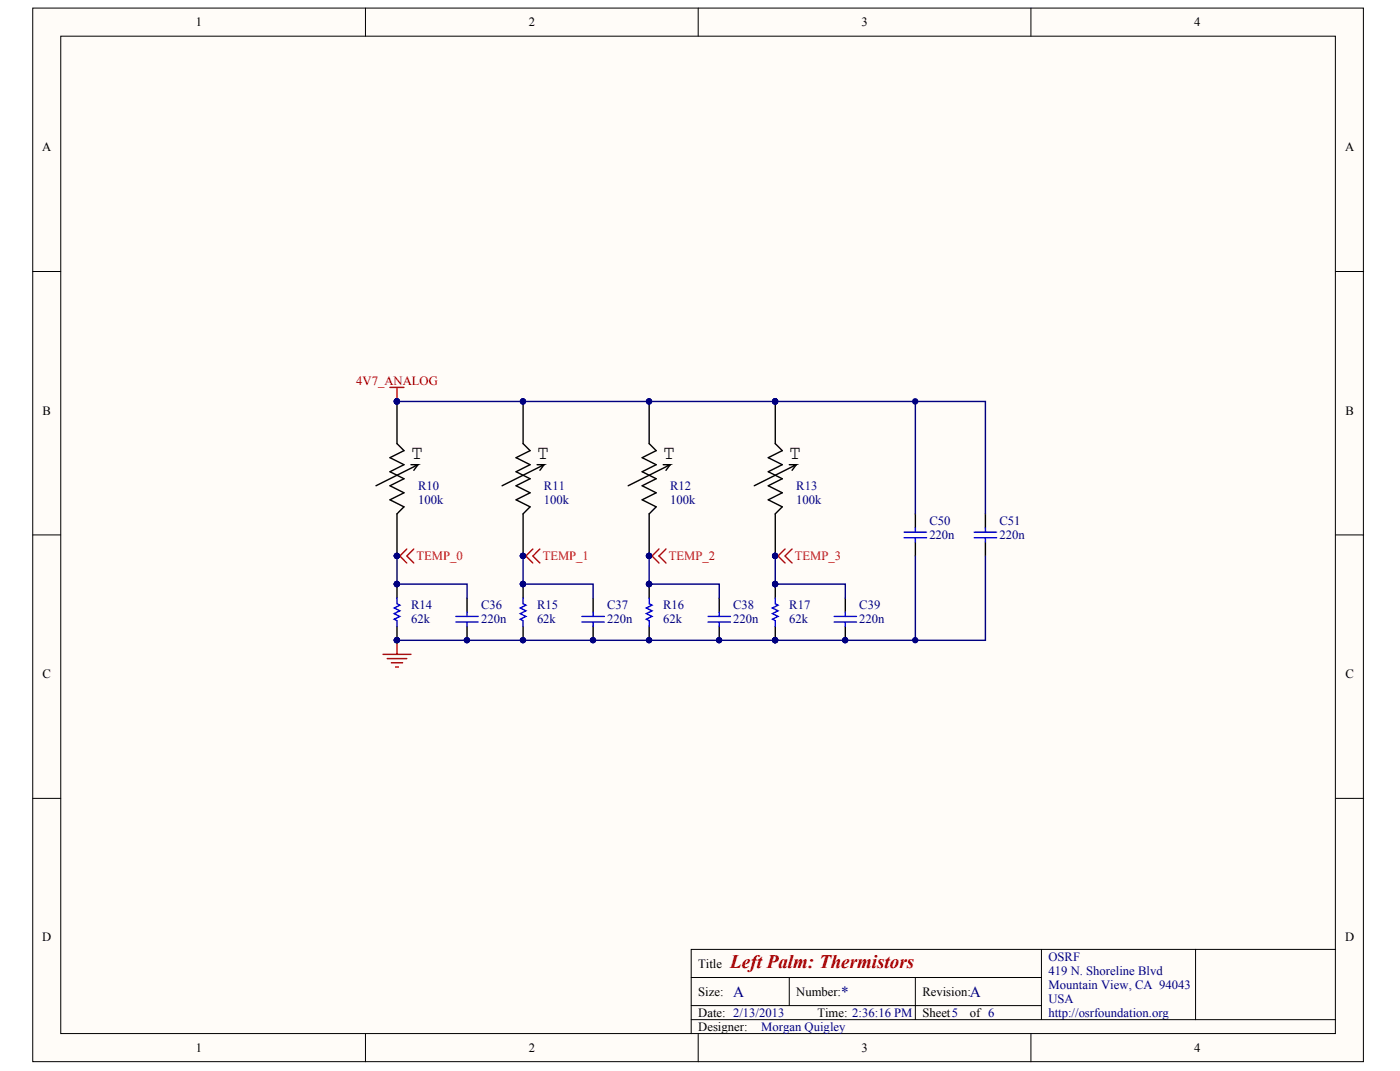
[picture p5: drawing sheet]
<svg xmlns="http://www.w3.org/2000/svg" width="271mm" height="207mm" viewBox="0 0 271 207" stroke-linecap="round" stroke-linejoin="round" font-family="sans-serif">
<g fill="#fffcf8" stroke="#000" stroke-width=".19">
<path d="M6.3 1.6h257.5v203.7h-257.5z"/>
<path d="M11.8 7h246.6v192.8h-246.6z"/>
</g>
<g fill="none" stroke="#000" stroke-width=".19">
<path d="M70.7 1.6v5.4M135.1 1.6v5.4M199.5 1.6v5.4M6.3 52.5h5.5M258.5 52.5h5.4M6.3 103.4h5.5M258.5 103.4h5.4M6.3 154.4h5.5M258.5 154.4h5.4M70.7 199.9v5.4M133.8 189h67.7M133.8 197.2h124.7"/>
<path d="M133.8 194.4h67.7M135.1 199.9v5.4M152.7 189v5.4M177.1 189v8.2M199.5 199.9v5.4M201.5 183.6v13.6M231.4 183.6h-97.6v16.3M258.5 183.6h-27.1v13.6"/>
</g>
<g fill="none" stroke="#000" stroke-width=".27">
<path d="M76.8 77.6v8.2l1.4 1.3-2.7 1.4 2.7 1.4-2.7 1.3 2.7 1.4-2.7 1.3 2.7 1.4-2.7 1.3 2.7 1.4-1.4 1.4v8.1M101.2 77.6v8.2l1.4 1.3-2.7 1.4 2.7 1.4-2.7 1.3 2.7 1.4-2.7 1.3 2.7 1.4-2.7 1.3 2.7 1.4-1.4 1.4v8.1M125.6 77.6v8.2l1.4 1.3-2.7 1.4 2.7 1.4-2.7 1.3 2.7 1.4-2.7 1.3 2.7 1.4-2.7 1.3 2.7 1.4-1.4 1.4v8.1M150 77.6v8.2l1.4 1.3-2.7 1.4 2.7 1.4-2.7 1.3 2.7 1.4-2.7 1.3 2.7 1.4-2.7 1.3 2.7 1.4-1.4 1.4v8.1M79.5 89.9h1.4l-8.1 4M80.9 89.9l-.8 1M103.9 89.9h1.4l-8.1 4M105.3 89.9l-.8 1M128.3 89.9h1.4l-8.1 4M129.7 89.9l-.8 1M152.7 89.9h1.4l-8.1 4M154.1 89.9l-.8 1"/>
<path d="M177.1 99.4v2.7M190.7 99.4v2.7M76.8 112.9v2.8M90.4 115.7v2.7M101.2 112.9v2.8M114.8 115.7v2.7M125.6 112.9v2.8M139.2 115.7v2.7M150 112.9v2.8M163.6 115.7v2.7M177.1 104.8v2.7M190.7 104.8v2.7"/>
<path d="M76.8 121.1v2.7M90.4 121.1v2.7M101.2 121.1v2.7M114.8 121.1v2.7M125.6 121.1v2.7M139.2 121.1v2.7M150 121.1v2.7M163.6 121.1v2.7"/>
</g>
<g fill="#000080" stroke="#000080" stroke-width=".19">
<circle cx="101.2" cy="77.6" r=".52"/>
<circle cx="101.2" cy="107.5" r=".52"/>
<circle cx="76.8" cy="77.6" r=".52"/>
<circle cx="76.8" cy="107.5" r=".52"/>
<circle cx="125.6" cy="77.6" r=".52"/>
<circle cx="125.6" cy="107.5" r=".52"/>
<circle cx="150" cy="77.6" r=".52"/>
<circle cx="150" cy="107.5" r=".52"/>
<circle cx="76.8" cy="112.9" r=".52"/>
<circle cx="76.8" cy="123.8" r=".52"/>
<circle cx="101.2" cy="112.9" r=".52"/>
<circle cx="101.2" cy="123.8" r=".52"/>
<circle cx="125.6" cy="112.9" r=".52"/>
<circle cx="125.6" cy="123.8" r=".52"/>
<circle cx="150" cy="112.9" r=".52"/>
<circle cx="150" cy="123.8" r=".52"/>
<circle cx="90.4" cy="123.8" r=".52"/>
<circle cx="139.2" cy="123.8" r=".52"/>
<circle cx="163.6" cy="123.8" r=".52"/>
<circle cx="114.8" cy="123.8" r=".52"/>
<circle cx="177.1" cy="77.6" r=".52"/>
<circle cx="177.1" cy="123.8" r=".52"/>
</g>
<path d="M75.5 74.9h2.7M76.8 74.9v2.7M74.1 126.5h5.4M74.9 127.3h3.8M75.7 128.2h2.2M76.6 129h.5M76.8 123.8v2.7" fill="none" stroke="#800000" stroke-width=".27"/>
<path d="M76.8 77.6h113.9v21.8M177.1 77.6v21.8M76.8 107.5v5.4h13.6v2.8M101.2 107.5v5.4h13.6v2.8M125.6 107.5v5.4h13.6v2.8M150 107.5v5.4h13.6v2.8M177.1 107.5v16.3M190.7 107.5v16.3h-113.9" fill="none" stroke="#000080" stroke-width=".27"/>
<g fill="none" stroke="#00f" stroke-width=".27">
<path d="M76.8 115.7v1l.6 .3-1.1 .6 1.1 .5-1.1 .5 1.1 .6-1.1 .5 .5 .3v1.1M88.2 119.2h4.4M90.4 118.4v.8M101.2 115.7v1l.6 .3-1.1 .6 1.1 .5-1.1 .5 1.1 .6-1.1 .5 .5 .3v1.1M112.6 119.2h4.4M114.8 118.4v.8M125.6 115.7v1l.6 .3-1.1 .6 1.1 .5-1.1 .5 1.1 .6-1.1 .5 .5 .3v1.1M137 119.2h4.4M139.2 118.4v.8M150 115.7v1l.6 .3-1.1 .6 1.1 .5-1.1 .5 1.1 .6-1.1 .5 .5 .3v1.1M161.4 119.2h4.4M163.6 118.4v.8"/>
<path d="M175 102.9h4.3M175 104h4.3M177.1 102.1v.8M177.1 104v.8M188.5 102.9h4.4M188.5 104h4.4M190.7 102.1v.8M190.7 104v.8M88.2 120.3h4.4M90.4 120.3v.8M112.6 120.3h4.4M114.8 120.3v.8"/>
<path d="M137 120.3h4.4M139.2 120.3v.8M161.4 120.3h4.4M163.6 120.3v.8"/>
</g>
<g fill="none" stroke="#f00" stroke-width=".27">
<path d="M76.8 107.5h.6M77.4 107.5l1.3 1.4M78.7 106.1l-1.3 1.4M80.1 106.1l-1.4 1.4 1.4 1.4M101.2 107.5h.6M101.8 107.5l1.3 1.4M103.1 106.1l-1.3 1.4M104.5 106.1l-1.4 1.4 1.4 1.4M125.6 107.5h.6M126.2 107.5l1.3 1.4M127.5 106.1l-1.3 1.4M128.9 106.1l-1.4 1.4 1.4 1.4"/>
<path d="M150 107.5h.6M150.6 107.5l1.3 1.4M151.9 106.1l-1.3 1.4M153.3 106.1l-1.4 1.4 1.4 1.4"/>
</g>
<g font-size="3.8">
<text x="79.6" y="88.7">T</text>
<text x="103.9" y="88.7">T</text>
<text x="128.3" y="88.7">T</text>
<text x="152.7" y="88.7">T</text>
</g>
<text font-size="3.7" fill="#800000" x="141.3" y="187.1">Left Palm: Thermistors</text>
<g font-size="3" fill="#000080">
<text x="141.9" y="192.7">A</text>
<text x="162.8" y="192.7">*</text>
<text x="187.7" y="192.7">A</text>
</g>
<g font-size="2.4">
<text x="37.9" y="5.1">1</text>
<text x="102.3" y="5.1">2</text>
<text x="166.7" y="5.1">3</text>
<text x="231.1" y="5.1">4</text>
<text x="8.1" y="29.2">A</text>
<text x="260.3" y="29.2">A</text>
<text x="8.2" y="80.1">B</text>
<text x="260.4" y="80.1">B</text>
<text x="8.2" y="131.1">C</text>
<text x="260.4" y="131.1">C</text>
<text x="8.1" y="182">D</text>
<text x="260.3" y="182">D</text>
<text x="135.1" y="187.1">Title</text>
<text x="135.1" y="192.6">Size:</text>
<text x="135.1" y="196.6">Date: 2/13/2013</text>
<text x="154.1" y="192.6">Number:</text>
<text x="158.2" y="196.6">Time: 2:36:16 PM</text>
<text x="178.5" y="192.6">Revision:</text>
<text x="178.5" y="196.6">Sheet5</text>
<text x="187.7" y="196.6">of 6</text>
<text x="37.9" y="203.4">1</text>
<text x="102.3" y="203.4">2</text>
<text x="135.1" y="199.4">Designer:</text>
<text x="166.7" y="203.4">3</text>
<text x="231.1" y="203.4">4</text>
</g>
<text font-size="2.4" fill="#800000" x="69" y="74.4">4V7_ANALOG</text>
<g font-size="2.4" fill="#000080">
<text x="80.9" y="94.8">R10</text>
<text x="105.3" y="94.8">R11</text>
<text x="129.7" y="94.8">R12</text>
<text x="154.1" y="94.8">R13</text>
<text x="80.9" y="97.5">100k</text>
<text x="105.3" y="97.5">100k</text>
<text x="129.7" y="97.5">100k</text>
<text x="154.1" y="97.5">100k</text>
<text x="179.8" y="101.5">C50</text>
<text x="193.4" y="101.5">C51</text>
<text x="179.8" y="104.2">220n</text>
<text x="193.4" y="104.2">220n</text>
<text x="79.6" y="117.8">R14</text>
<text x="93.1" y="117.8">C36</text>
<text x="103.9" y="117.8">R15</text>
<text x="117.5" y="117.8">C37</text>
<text x="128.3" y="117.8">R16</text>
<text x="141.9" y="117.8">C38</text>
<text x="152.7" y="117.8">R17</text>
<text x="166.3" y="117.8">C39</text>
<text x="79.6" y="120.5">62k</text>
<text x="93.1" y="120.5">220n</text>
<text x="103.9" y="120.5">62k</text>
<text x="117.5" y="120.5">220n</text>
<text x="128.3" y="120.5">62k</text>
<text x="141.9" y="120.5">220n</text>
<text x="152.7" y="120.5">62k</text>
<text x="166.3" y="120.5">220n</text>
<text x="202.9" y="185.8">OSRF</text>
<text x="202.9" y="188.5">419 N. Shoreline Blvd</text>
<text x="202.9" y="191.2">Mountain View, CA 94043</text>
<text x="202.9" y="193.9">USA</text>
<text x="202.9" y="196.6">http://osrfoundation.org</text>
<text x="147.3" y="199.4">Morgan Quigley</text>
</g>
<g font-size="2.4" fill="#f00">
<text x="80.6" y="108.3">TEMP_0</text>
<text x="105" y="108.3">TEMP_1</text>
<text x="129.4" y="108.3">TEMP_2</text>
<text x="153.8" y="108.3">TEMP_3</text>
</g>
</svg>
